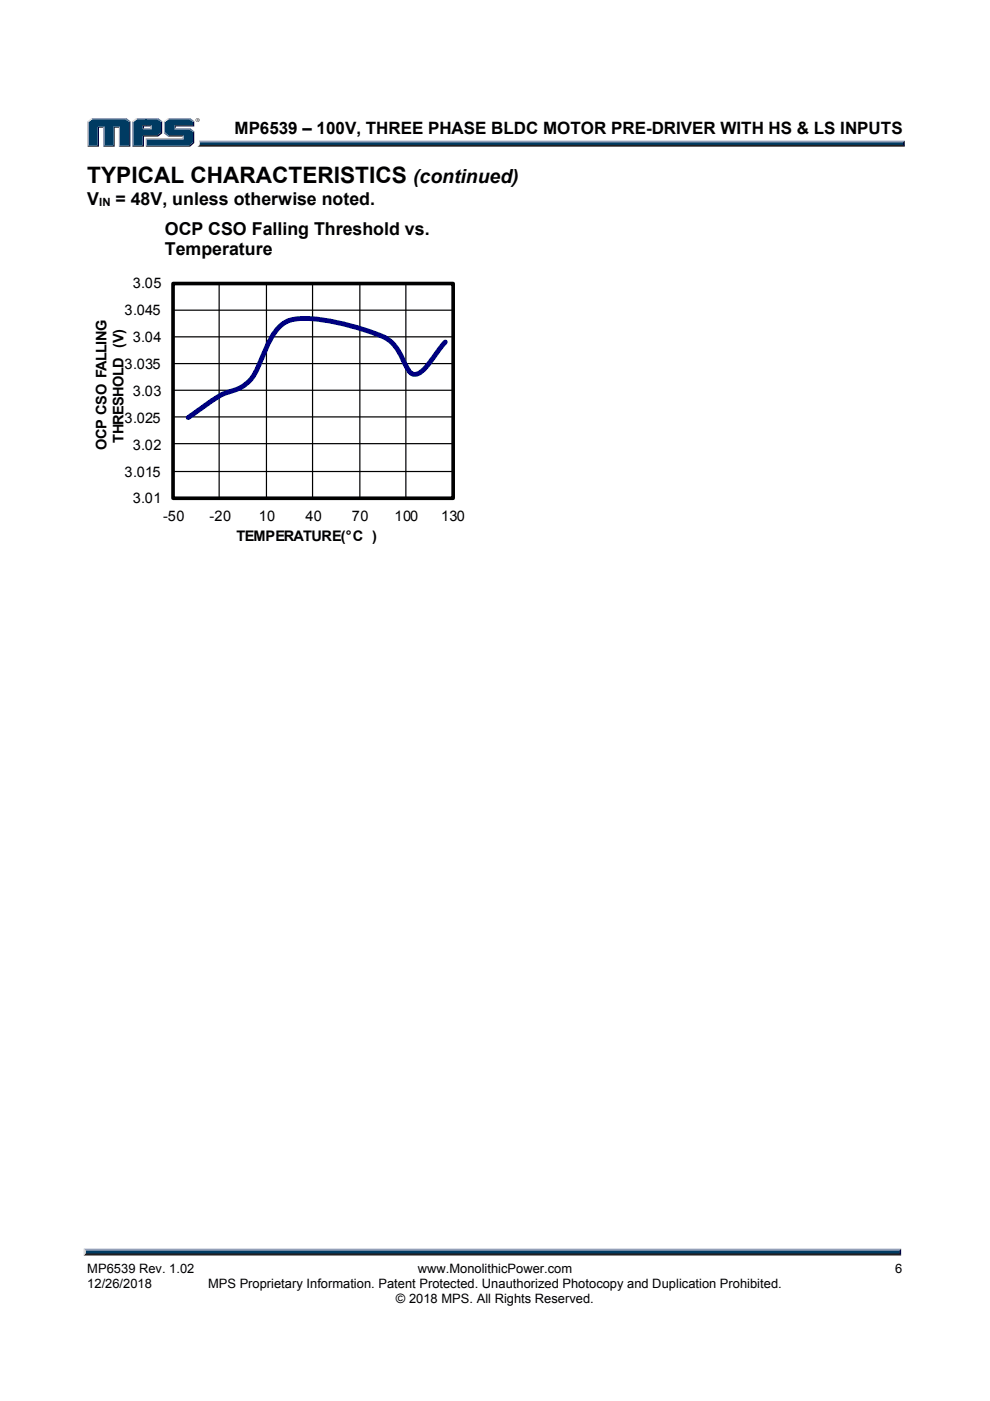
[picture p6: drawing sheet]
<svg xmlns="http://www.w3.org/2000/svg" width="210mm" height="297mm" viewBox="0 0 210 297" stroke-linecap="round" stroke-linejoin="round" font-family="sans-serif">
<path d="M42.2 29.8h149.7l-.4 .7h-149.1z" fill="#94a0b8"/>
<path d="M42.4 30.5h149.1l.4 .6h-150.1l.4-.2z" fill="#231f20"/>
<path d="M191.5 30.2l.4-.4v1.3l-.4-.4z" fill="#001039"/>
<path d="M42.4 30.2h149.1v.5h-149.2z" fill="#003b62"/>
<path d="M42.2 29.8l.2 .4-.1 .5-.5 .4 .4-.5z" fill="#dcdddf"/>
<path d="M30.3 27.4l.2-.2h1.4l.2 .2z" fill="#94a0b8"/>
<g fill="#003b62">
<path d="M18.8 25.9l.8-.6h7l.8 .6v4.9h-1.9v-4h-1.4v4h-2v-4h-1.4v4h-1.9z"/>
<path d="M28.3 25.9l.8-.6h2.1v1.3h-.9v.8h1.8v-.8h-1.2v-1.3h2.5l.7 .6v2.2l-.7 .6h-3.1v2.1h-2z"/>
<path d="M31.1 29.6h7.8v-.9h-3.1l-.8-.6v-2.2l.8-.6h4.3l.8 .6v.7h-3.9v.8h3.1l.8 .6v2.2l-.8 .6h-9z"/>
</g>
<path d="M35.6 25.1h4.7" fill="none" stroke="#94a0b8" stroke-width=".26"/>
<path d="M34.8 25.7l.8-.7 .2 .3-.8 .6z" fill="#dcdddf"/>
<path d="M34.9 25.7v2.6" fill="none" stroke="#94a0b8" stroke-width=".26"/>
<path d="M34.8 28.3l.2-.2 .8 .6-.2 .3z" fill="#547194"/>
<path d="M35.6 28.8h3.4" fill="none" stroke="#001039" stroke-width=".26"/>
<g fill="#94a0b8">
<path d="M30.9 29.3h7.8v-.3l.3-.3v.9h-7.8z"/>
<path d="M30.9 29.3l.3 .3v1.2l-.3 .3z"/>
</g>
<path d="M37 26.6h3.9v-.7l.3-.2v1.1h-3.9v.4l-.3 .2z" fill="#001039"/>
<path d="M37 27.3h3.3" fill="none" stroke="#94a0b8" stroke-width=".26"/>
<path d="M40.3 27.2l.9 .6-.3 .2-.8-.6z" fill="#547194"/>
<g fill="#001039">
<path d="M30.9 31.1l.3-.3h8.9l.8-.6v-2.2l.3-.2v2.5l-.9 .8z"/>
<path d="M30.3 28.7h3.1l.7-.6v-2.2l.3-.2v2.6l-.9 .7h-3v2.1h-2.5l.3-.3h2z"/>
</g>
<path d="M33.5 25l.9 .7-.3 .2-.7-.6z" fill="#547194"/>
<path d="M28.9 25.1h4.6" fill="none" stroke="#94a0b8" stroke-width=".26"/>
<path d="M28 25.7l.9-.7 .2 .3-.8 .6z" fill="#dcdddf"/>
<path d="M28.1 25.7v5.4" fill="none" stroke="#94a0b8" stroke-width=".26"/>
<path d="M31.9 26.8l.2-.2v.8l-.2-.2z" fill="#94a0b8"/>
<g fill="#001039">
<path d="M30.3 26.6h1.8l-.2 .2h-1.4v.4l-.2 .2z"/>
<path d="M27.4 25.9l.3-.2v5.4h-2.5l.3-.3h1.9z"/>
</g>
<path d="M26.8 25l.9 .7-.3 .2-.8-.6z" fill="#547194"/>
<path d="M19.4 25.1h7.4" fill="none" stroke="#94a0b8" stroke-width=".26"/>
<path d="M18.5 25.7l.9-.7 .2 .3-.8 .6z" fill="#dcdddf"/>
<path d="M18.7 25.7v5.4" fill="none" stroke="#94a0b8" stroke-width=".26"/>
<path d="M20.7 26.8h1.4l-.2 .3h-.9v4h-2.5l.3-.3h1.9z" fill="#001039"/>
<path d="M22 26.8v4.3" fill="none" stroke="#94a0b8" stroke-width=".26"/>
<path d="M24.1 26.8h1.4l-.3 .3h-.9v4h-2.4l.2-.3h2z" fill="#001039"/>
<path d="M25.3 26.8v4.3" fill="none" stroke="#94a0b8" stroke-width=".26"/>
<path d="M40.3 25l.9 .7-.3 .2-.8-.6z" fill="#547194"/>
<g fill="#231f20">
<path d="M18.2 265.5h172.5l.4 .7h-173.3z"/>
<path d="M41.5 25.4a.45 .45 0 0 1 .9 0 .45 .45 0 0 1-.9 0zM41.6 25.4a.36 .36 0 0 0 .7 0 .36 .36 0 0 0-.7 0zM41.8 25.2l.3 .1v.4l-.2-.2-.1 .2zM41.8 25.3v.1h.2z"/>
</g>
<path d="M17.8 264.7h173.3l-.4 .8h-172.5z" fill="#94a0b8"/>
<path d="M191.1 264.7v1.5l-.4-.4v-.6z" fill="#001039"/>
<path d="M18.2 265.2h172.5v.6h-172.5z" fill="#003b62"/>
<path d="M17.8 264.7l.4 .5v.5l-.4 .5z" fill="#dcdddf"/>
<g fill="none" stroke="#000" stroke-width=".26">
<path d="M36.7 77.1h59.4M36.7 71.4h59.4M36.7 65.8h59.4M36.7 60.1h59.4v45.5h-59.4zM46.5 60.1v45.5M56.5 60.1v45.5M66.3 60.1v45.5M76.3 60.1v45.5M86.1 60.1v45.5M36.7 100h59.4M36.7 94.1h59.4M36.7 88.4h59.4"/>
<path d="M36.7 82.7h59.4"/>
</g>
<path d="M36.7 60.1h59.4v45.5h-59.4z" fill="none" stroke="#000" stroke-width=".77" stroke-linecap="butt"/>
<path d="M94.4 72.5l-3.3 4.4a6.7 6.7 0 0 1-2.6 2.4 1.7 1.7 0 0 1-2.1-1.2l-.8-1.6a8.9 8.9 0 0 0-6.6-6 46.5 46.5 0 0 0-15.3-3 6.4 6.4 0 0 0-5.7 3.4l-1.3 2.3-1.5 3.6a8.6 8.6 0 0 1-5.8 6 21.2 21.2 0 0 0-7.3 4.2l-2.2 1.5" fill="none" stroke="#000080" stroke-width="1"/>
<text font-size="4.8" x="18.5" y="38.8">TYPICAL CHARACTERISTICS</text>
<text font-size="4.1" x="87.6" y="38.8">(continued)</text>
<g font-size="3.8">
<text x="18.5" y="43.4">V</text>
<text x="24.5" y="43.4">= 48V, unless otherwise noted.</text>
<text x="35" y="49.8">OCP CSO Falling Threshold vs.</text>
<text x="35" y="54.1">Temperature</text>
</g>
<text font-size="3.6" x="49.7" y="28.3">MP6539 – 100V, THREE PHASE BLDC MOTOR PRE-DRIVER WITH HS &amp; LS INPUTS</text>
<g font-size="3.1">
<text x="28.2" y="61.2">3.05</text>
<text x="26.4" y="66.8">3.045</text>
<text x="28.2" y="72.5">3.04</text>
<text x="26.4" y="78.3">3.035</text>
<text x="28.2" y="83.9">3.03</text>
<text x="26.4" y="89.6">3.025</text>
<text x="22.6" y="95.4" transform="rotate(-90 22.6 95.4)">OCP CSO FALLING</text>
<text x="26.2" y="93.9" transform="rotate(-90 26.2 93.9)">THRESHOLD (V)</text>
<text x="28.2" y="95.3">3.02</text>
<text x="26.4" y="101">3.015</text>
<text x="28.2" y="106.7">3.01</text>
<text x="34.6" y="110.4">-50</text>
<text x="44.5" y="110.4">-20</text>
<text x="54.9" y="110.4">10</text>
<text x="64.8" y="110.4">40</text>
<text x="74.7" y="110.4">70</text>
<text x="83.7" y="110.4">100</text>
<text x="93.6" y="110.4">130</text>
<text x="50.2" y="114.8">TEMPERATURE(°C )</text>
</g>
<g font-size="2.7">
<text x="18.5" y="270">MP6539 Rev. 1.02</text>
<text x="18.5" y="273.2">12/26/2018</text>
<text x="44.1" y="273.2">MPS Proprietary Information. Patent Protected. Unauthorized Photocopy and Duplication Prohibited.</text>
<text x="88.6" y="270">www.MonolithicPower.com</text>
<text x="189.9" y="270">6</text>
<text x="84" y="276.3">© 2018 MPS. All Rights Reserved.</text>
</g>
<text font-size="2.4" x="21" y="43.7">IN</text>
</svg>
